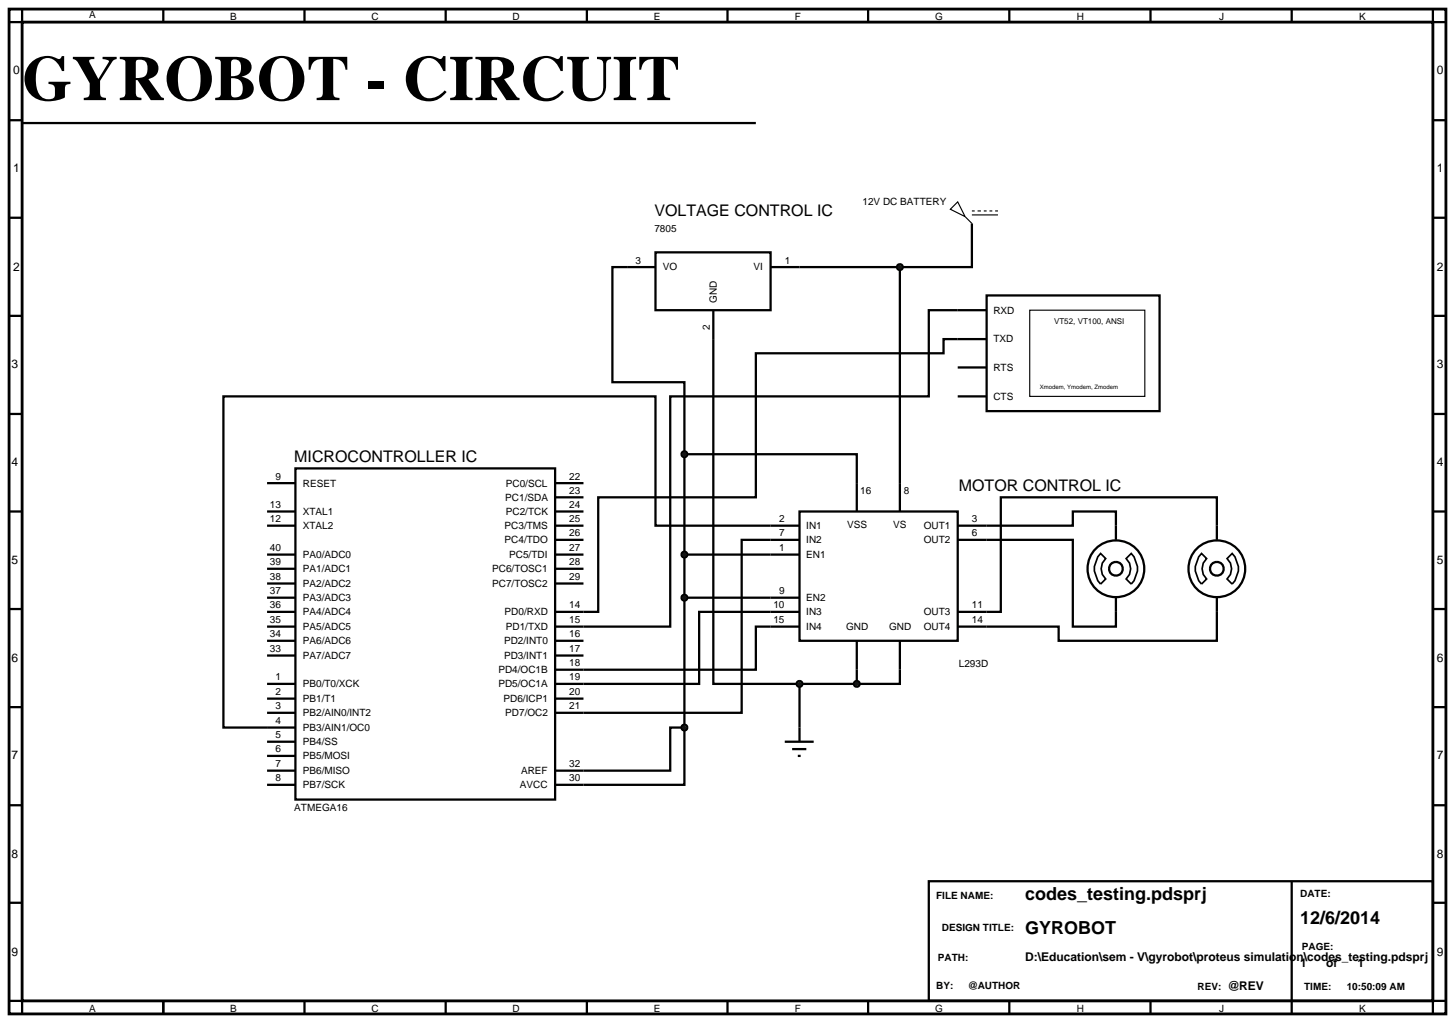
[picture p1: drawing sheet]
<svg xmlns="http://www.w3.org/2000/svg" width="257mm" height="180mm" viewBox="0 0 257 180" stroke-linecap="round" stroke-linejoin="round" font-family="sans-serif">
<path d="M1.6 1.6h253.4v177.2h-253.4zM3.9 3.9h248.8v172.6h-248.8z" fill="none" stroke="#000" stroke-width=".5"/>
<g fill="none" stroke="#000" stroke-width=".4">
<path d="M3.9 1.6v2.3h-2.3M28.8 1.6v2.3M53.7 1.6v2.3M78.6 1.6v2.3M103.5 1.6v2.3M128.3 1.6v2.3M153.1 1.6v2.3M178 1.6v2.3M202.9 1.6v2.3M227.8 1.6v2.3M252.7 1.6v2.3h2.3M1.6 21.2h2.3"/>
<path d="M1.6 38.4h2.3M171.4 39.4v7.7h-12.7M252.7 21.2h2.3M252.7 38.4h2.3M1.6 55.7h2.3M110.6 47.1h-2.6v20.3h12.7v12.7M125.8 59.8v60.8h15.2M141 47.1h17.7M158.7 47.1v43.1M168.9 54.7h-5.1v15.2h-45.6v40.6h-20.3M168.9 59.8h-2.5v2.5h-33.1v25.4h-27.8v20.2h-7.6M252.7 55.7h2.3"/>
<path d="M1.6 73h2.3M252.7 73h2.3M1.6 90.2h2.3M47.1 90.2h5M47.1 97.8h5M47.1 85.2h5M47.1 92.7h5M52.1 82.6h45.8v58.4h-45.8zM97.9 90.2h5M97.9 97.8h5M97.9 85.2h5M97.9 92.7h5"/>
<path d="M97.9 87.7h5M97.9 95.2h5M120.7 80.1h30.4v10.1M120.7 80.1v48.2M120.7 97.8h20.3M141 90.2h27.9v22.8h-27.9zM141 92.7h-25.4v-22.8h-76.2v58.4h12.7M141 95.2h-10.2v30.5h-32.9M168.9 92.7h20.3v-2.5h7.6v5M168.9 95.2h20.3v15.3h7.6v-5.1M214.6 95.2v-7.5h-38.1v20.2h-7.6M252.7 90.2h2.3"/>
<path d="M1.6 107.4h2.3M47.1 105.4h5M47.1 107.9h5M47.1 110.5h5M47.1 113h5M47.1 115.6h5M47.1 100.3h5M47.1 102.9h5M97.9 113h5M97.9 115.6h5M97.9 100.3h5M97.9 102.9h5"/>
<path d="M120.7 105.4h20.3M141 107.9h-17.7v12.7h-25.4M141 110.5h-7.7v7.6h-35.4M151.1 113v7.6M158.7 113v7.6h-7.6M214.6 105.4v7.6h-27.9v-2.5h-17.8M252.7 107.4h2.3M1.6 124.7h2.3M47.1 120.6h5M47.1 123.2h5M47.1 125.7h5M47.1 130.8h5"/>
<path d="M47.1 133.3h5M47.1 135.9h5M47.1 138.4h5M97.9 123.2h5M120.7 128.3h-2.5v7.6h-20.3M120.7 128.3v10.1h-22.8M141 120.6h10.1M141 120.6v7.7M252.7 124.7h2.3M1.6 142h2.3M1.6 159.2h2.3M163.8 155.4h88.9v21.1h-88.9z"/>
<path d="M227.8 155.4v23.4M252.7 142h2.3M252.7 159.2h2.3M1.6 176.5h2.3v2.3M28.8 176.5v2.3M53.7 176.5v2.3M78.6 176.5v2.3M103.5 176.5v2.3M128.3 176.5v2.3M153.1 176.5v2.3M178 176.5v2.3M202.9 176.5v2.3"/>
<path d="M255 176.5h-2.3v2.3"/>
<circle cx="196.8" cy="100.3" r="1.21"/>
<circle cx="196.8" cy="100.3" r="5"/>
<circle cx="214.6" cy="100.3" r="1.21"/>
<circle cx="214.6" cy="100.3" r="5"/>
</g>
<path d="M194.1 97.6l.9 .9a2.42 2.42 0 0 0 0 3.6l-.9 .9a3.8 3.8 0 0 1 0-5.4zM199.5 97.6a3.8 3.8 0 0 1 0 5.4l-.9-.9a2.43 2.43 0 0 0 0-3.6zM211.9 97.6l.9 .9a2.42 2.42 0 0 0 0 3.6l-.9 .9a3.8 3.8 0 0 1 0-5.4zM216.4 98.5l.9-.9a3.8 3.8 0 0 1 0 5.4l-.9-.9a2.42 2.42 0 0 0 0-3.6z" fill="none" stroke="#000" stroke-width=".3"/>
<g fill="#004000" stroke="#000" stroke-width=".4">
<path d="M120.4 105l.3-.1-.5 .5zM120.7 104.9l.4 .2 .1 .3zM121.2 105.4l-.2 .4-.3 .1zM120.2 105.4l.5 .5-.3-.1z"/>
<path d="M120.3 128l.4-.2-.5 .5zM120.7 127.8l.3 .1 .2 .4zM121.2 128.3l-.2 .4-.3 .1zM120.2 128.3l.5 .5-.3-.1z"/>
</g>
<g fill="#004000">
<path d="M120.2 105.4l.5-.5 .5 .5-.5 .5z"/>
<path d="M120.2 128.3l.5-.5 .5 .5-.5 .5z"/>
</g>
<path d="M110.6 47.1h5M115.6 44.5h20.3v10.2h-20.3zM125.8 54.7v5.1M135.9 47.1h5.1" fill="none" stroke="#000" stroke-width=".4"/>
<g fill="#004000" stroke="#000" stroke-width=".4">
<path d="M120.3 97.5l.4-.2-.5 .5zM120.7 97.3l.3 .1 .2 .4zM121.2 97.8l-.1 .3-.4 .2zM120.2 97.8l.5 .5-.3-.1z"/>
<path d="M150.8 120.2l.3-.1-.5 .5zM151.1 120.1l.3 .1 .2 .4zM151.6 120.6l-.1 .3-.4 .2zM150.6 120.6l.5 .5-.4-.2z"/>
<path d="M120.3 79.8l.4-.2-.5 .5zM120.7 79.6l.4 .2 .1 .3zM121.2 80.1l-.1 .3-.4 .2zM120.2 80.1l.5 .5-.3-.1z"/>
</g>
<g fill="#004000">
<path d="M120.2 97.8l.5-.5 .5 .5-.5 .5z"/>
<path d="M151.1 120.1l.5 .5-.5 .5-.5-.5z"/>
<path d="M120.2 80.1l.5-.5 .5 .5-.5 .5z"/>
</g>
<path d="M138.4 130.8h5.1M139.7 132.1h2.5M140.7 133.3h.5M141 128.3v2.5" fill="none" stroke="#000" stroke-width=".4"/>
<path d="M140.7 120.2l.3-.1-.5 .5zM141 120.1l.3 .1 .2 .4zM141.5 120.6l-.1 .3-.4 .2zM140.5 120.6l.5 .5-.4-.2z" fill="#004000" stroke="#000" stroke-width=".4"/>
<path d="M141 120.1l.5 .5-.5 .5-.5-.5z" fill="#004000"/>
<path d="M167.6 36.9l1.3-1.3 1.3 2.6zM170.2 38.2l1.2 1.2M171.4 37.2h.5M171.4 37.9h4.6M172.4 37.2h.6M173.5 37.2h.5M174.5 37.2h.5M175.5 37.2h.5" fill="none" stroke="#000" stroke-width=".2"/>
<path d="M158.4 46.7l.3-.1-.5 .5zM158.7 46.6l.3 .1 .2 .4zM158.7 47.6l.5-.5-.2 .4zM158.2 47.1l.5 .5-.4-.2z" fill="#004000" stroke="#000" stroke-width=".4"/>
<path d="M158.7 46.6l.5 .5-.5 .5-.5-.5z" fill="#004000"/>
<path d="M3.9 21.7h129.4M168.9 54.7h5.1M168.9 59.8h5.1M174 52.1h30.5v20.4h-30.5zM168.9 64.8h5.1M168.9 69.9h5.1" fill="none" stroke="#000" stroke-width=".4"/>
<path d="M181.6 54.7h20.3v15.2h-20.3z" fill="none" stroke="#000" stroke-width=".2"/>
<text font-size="11.3" x="3.9" y="17.7">GYROBOT - CIRCUIT</text>
<g font-size="3.2">
<text x="180.8" y="158.8">codes_testing.pdsprj</text>
<text x="180.8" y="164.7">GYROBOT</text>
<text x="229.3" y="162.9">12/6/2014</text>
</g>
<g font-size="2.8">
<text x="115.4" y="38.2">VOLTAGE CONTROL IC</text>
<text x="51.9" y="81.5">MICROCONTROLLER IC</text>
<text x="169.1" y="86.6">MOTOR CONTROL IC</text>
</g>
<g font-size="2.1">
<text x="2.3" y="13.1">0</text>
<text x="253.4" y="13.1">0</text>
<text x="2.3" y="30.4">1</text>
<text x="253.4" y="30.4">1</text>
<text x="2.3" y="47.7">2</text>
<text x="253.4" y="47.7">2</text>
<text x="2" y="64.9">3</text>
<text x="253.4" y="64.9">3</text>
<text x="2" y="82.2">4</text>
<text x="253.4" y="82.2">4</text>
<text x="2" y="99.4">5</text>
<text x="253.4" y="99.4">5</text>
<text x="2" y="116.7">6</text>
<text x="253.4" y="116.7">6</text>
<text x="2" y="133.9">7</text>
<text x="253.4" y="133.9">7</text>
<text x="2" y="151.2">8</text>
<text x="253.4" y="151.2">8</text>
<text x="2" y="168.5">9</text>
<text x="180.8" y="169.5">D:\Education\sem - V\gyrobot\proteus simulation\codes_testing.pdsprj</text>
<text x="229.3" y="170.5">1</text>
<text x="233.9" y="170.5">of</text>
<text x="239.4" y="170.5">1</text>
<text x="253.4" y="168.5">9</text>
<text x="216.5" y="174.6">@REV</text>
</g>
<g font-size="1.8">
<text x="15.7" y="3.2">A</text>
<text x="40.6" y="3.5">B</text>
<text x="65.5" y="3.5">C</text>
<text x="90.4" y="3.5">D</text>
<text x="115.3" y="3.5">E</text>
<text x="140.2" y="3.5">F</text>
<text x="164.9" y="3.5">G</text>
<text x="189.9" y="3.5">H</text>
<text x="215" y="3.5">J</text>
<text x="239.7" y="3.5">K</text>
<text x="115.4" y="41">7805</text>
<text x="152.1" y="36.2">12V DC BATTERY</text>
<text x="112.1" y="46.5">3</text>
<text x="116.9" y="47.7">VO</text>
<text x="132.9" y="47.7">VI</text>
<text x="138.4" y="46.5">1</text>
<text x="126.4" y="53.4" transform="rotate(-90 126.4 53.4)">GND</text>
<text x="125.2" y="58.2" transform="rotate(-90 125.2 58.2)">2</text>
<text x="175.2" y="55.3">RXD</text>
<text x="175.2" y="65.4">RTS</text>
<text x="175.2" y="60.4">TXD</text>
<text x="175.2" y="70.5">CTS</text>
<text x="47.6" y="89.6">13</text>
<text x="48.6" y="84.6">9</text>
<text x="53.4" y="85.8">RESET</text>
<text x="89.1" y="88.3">PC1/SDA</text>
<text x="89.2" y="85.8">PC0/SCL</text>
<text x="100.4" y="84.6">22</text>
<text x="100.4" y="87.1">23</text>
<text x="100.4" y="89.6">24</text>
<text x="151.7" y="87.1">16</text>
<text x="159.4" y="87.1">8</text>
<text x="47.6" y="92.1">12</text>
<text x="53.4" y="93.3">XTAL2</text>
<text x="53.4" y="90.8">XTAL1</text>
<text x="89" y="93.3">PC3/TMS</text>
<text x="89" y="95.8">PC4/TDO</text>
<text x="89.2" y="90.8">PC2/TCK</text>
<text x="100.4" y="92.1">25</text>
<text x="100.4" y="94.6">26</text>
<text x="137.4" y="92.1">2</text>
<text x="137.4" y="94.6">7</text>
<text x="142.2" y="93.3">IN1</text>
<text x="142.2" y="95.8">IN2</text>
<text x="149.4" y="93.2">VSS</text>
<text x="157.5" y="93.2">VS</text>
<text x="162.9" y="93.3">OUT1</text>
<text x="162.9" y="95.8">OUT2</text>
<text x="171.4" y="92.1">3</text>
<text x="171.4" y="94.6">6</text>
<text x="47.6" y="99.7">39</text>
<text x="47.6" y="97.2">40</text>
<text x="53.4" y="100.9">PA1/ADC1</text>
<text x="53.4" y="98.4">PA0/ADC0</text>
<text x="86.8" y="100.9">PC6/TOSC1</text>
<text x="89.8" y="98.4">PC5/TDI</text>
<text x="100.4" y="97.2">27</text>
<text x="100.4" y="99.7">28</text>
<text x="137.4" y="97.2">1</text>
<text x="142.2" y="98.4">EN1</text>
<text x="47.6" y="107.3">36</text>
<text x="47.6" y="104.8">37</text>
<text x="47.6" y="102.3">38</text>
<text x="53.4" y="106">PA3/ADC3</text>
<text x="53.4" y="103.5">PA2/ADC2</text>
<text x="86.8" y="103.5">PC7/TOSC2</text>
<text x="100.4" y="107.3">14</text>
<text x="100.4" y="102.3">29</text>
<text x="136.4" y="107.3">10</text>
<text x="137.4" y="104.8">9</text>
<text x="142.2" y="106">EN2</text>
<text x="171.4" y="107.3">11</text>
<text x="47.6" y="112.4">34</text>
<text x="47.6" y="109.9">35</text>
<text x="53.4" y="113.6">PA6/ADC6</text>
<text x="53.4" y="111.1">PA5/ADC5</text>
<text x="53.4" y="108.5">PA4/ADC4</text>
<text x="88.9" y="113.6">PD2/INT0</text>
<text x="89" y="108.5">PD0/RXD</text>
<text x="89.2" y="111.1">PD1/TXD</text>
<text x="100.4" y="109.9">15</text>
<text x="100.4" y="112.4">16</text>
<text x="136.4" y="109.9">15</text>
<text x="142.2" y="108.5">IN3</text>
<text x="142.2" y="111.1">IN4</text>
<text x="149.2" y="111.1">GND</text>
<text x="156.8" y="111.1">GND</text>
<text x="162.9" y="108.5">OUT3</text>
<text x="162.9" y="111.1">OUT4</text>
<text x="171.4" y="109.9">14</text>
<text x="47.6" y="115">33</text>
<text x="48.6" y="120">1</text>
<text x="53.4" y="116.2">PA7/ADC7</text>
<text x="87.9" y="118.7">PD4/OC1B</text>
<text x="88.9" y="116.2">PD3/INT1</text>
<text x="100.4" y="115">17</text>
<text x="100.4" y="117.5">18</text>
<text x="100.4" y="120">19</text>
<text x="169.1" y="117.6">L293D</text>
<text x="48.6" y="122.6">2</text>
<text x="48.6" y="125.1">3</text>
<text x="53.4" y="121.2">PB0/T0/XCK</text>
<text x="53.4" y="123.8">PB1/T1</text>
<text x="87.9" y="121.2">PD5/OC1A</text>
<text x="88.8" y="123.8">PD6/ICP1</text>
<text x="100.4" y="122.6">20</text>
<text x="100.4" y="125.1">21</text>
<text x="48.6" y="127.7">4</text>
<text x="48.6" y="130.2">5</text>
<text x="53.4" y="126.3">PB2/AIN0/INT2</text>
<text x="53.4" y="128.9">PB3/AIN1/OC0</text>
<text x="53.4" y="131.4">PB4/SS</text>
<text x="89.1" y="126.3">PD7/OC2</text>
<text x="48.6" y="132.7">6</text>
<text x="48.6" y="135.3">7</text>
<text x="48.6" y="137.8">8</text>
<text x="53.4" y="133.9">PB5/MOSI</text>
<text x="53.4" y="136.5">PB6/MISO</text>
<text x="91.9" y="136.5">AREF</text>
<text x="100.4" y="135.3">32</text>
<text x="100.4" y="137.8">30</text>
<text x="51.9" y="143">ATMEGA16</text>
<text x="53.4" y="139">PB7/SCK</text>
<text x="91.7" y="139">AVCC</text>
<text x="165.1" y="158.6">FILE NAME:</text>
<text x="229.3" y="158.1">DATE:</text>
<text x="166.1" y="164.2">DESIGN TITLE:</text>
<text x="229.6" y="167.5">PAGE:</text>
<text x="165.4" y="169.5">PATH:</text>
<text x="15.7" y="178.4">A</text>
<text x="40.6" y="178.4">B</text>
<text x="65.5" y="178.4">C</text>
<text x="90.4" y="178.4">D</text>
<text x="115.3" y="178.4">E</text>
<text x="140.2" y="178.4">F</text>
<text x="164.9" y="178.4">G</text>
<text x="165.1" y="174.4">BY:</text>
<text x="170.7" y="174.4">@AUTHOR</text>
<text x="189.9" y="178.4">H</text>
<text x="211.2" y="174.6">REV:</text>
<text x="215" y="178.4">J</text>
<text x="230" y="174.6">TIME:</text>
<text x="237.5" y="174.6">10:50:09 AM</text>
<text x="239.7" y="178.4">K</text>
</g>
<text font-size="1.4" x="185.9" y="57.1">VT52, VT100, ANSI</text>
<text font-size="1.1" x="183.4" y="68.6">Xmodem, Ymodem, Zmodem</text>
</svg>
